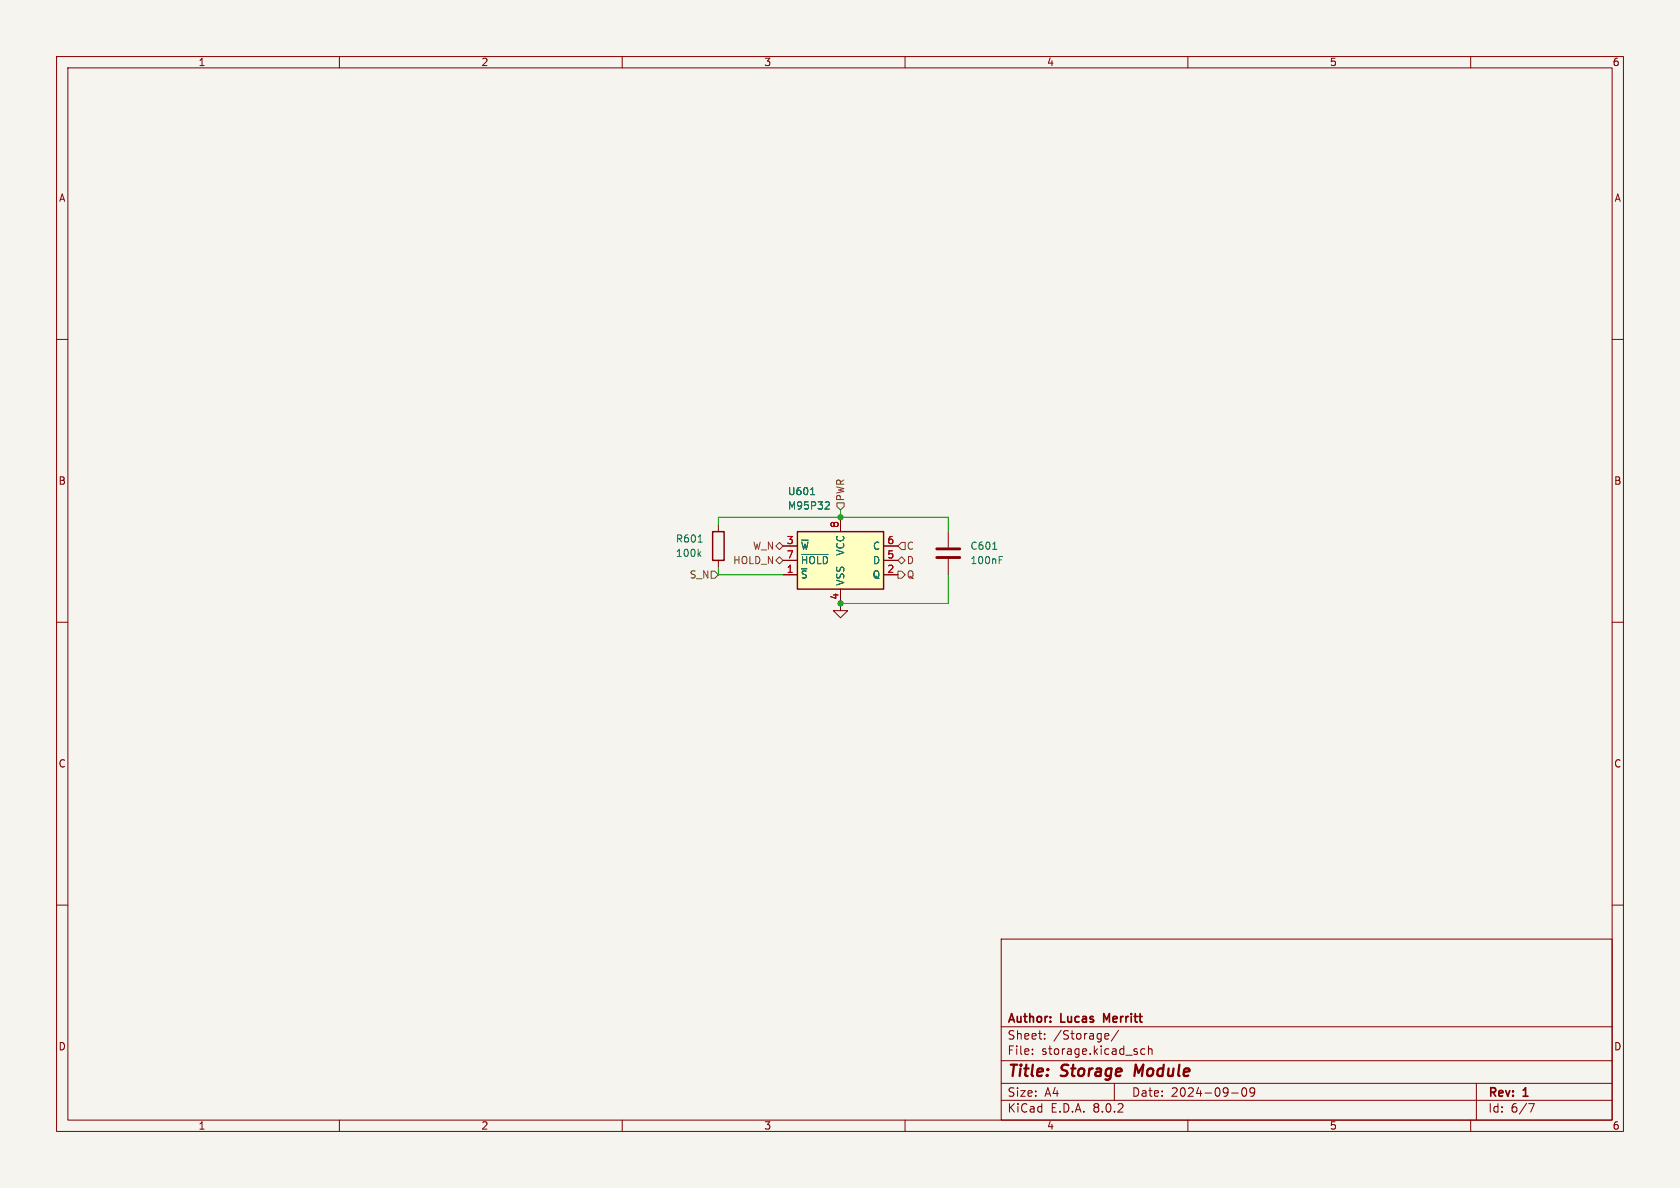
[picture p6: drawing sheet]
<svg xmlns="http://www.w3.org/2000/svg" width="297mm" height="210mm" viewBox="0 0 297 210" stroke-linecap="round" stroke-linejoin="round" font-family="sans-serif">
<path d="M0 0h297v210h-297z" fill="#f5f4ef" stroke="#f5f4ef" stroke-width=".18"/>
<g fill="none" stroke="#840000" stroke-width=".18">
<path d="M10 10h277v190h-277zM12 12h273v186h-273zM60 10v2M110 10v2M160 10v2M210 10v2M260 10v2M10 60h2M285 60h2M10 110h2M285 110h2M10 160h2"/>
<path d="M285 160h2M177 166h108v32h-108zM60 198v2M110 198v2M160 198v2M177 194.5h108M177 191.5h108M177 187.5h108M177 181.5h108M182.5 186.3v.1M182.5 185.5v.1M184.7 183.6v.1"/>
<path d="M184.7 182.8v.1M195.4 183.6h.6M195.4 182.8l.4-.1 .2 .4-.7 .1M197 191.5v3M197.7 182.1l-1.2 2M202.4 185.5l-.4-.1-.3 .3v.4l.1 .2h.6M203 185.5l.2-.1 .4 .1 .1 .9M203 184.9v1.5M210 198v2M217.7 193.2h1.2M219.7 192.4l.2-.1a.81 .81 0 0 1 .6 .6 .81 .81 0 0 1-.3 .8l-.2 .1a.81 .81 0 0 1-.3-1.4zM221.8 192.9l-.3 .3h-.3l-.2-.3 .1-.5 .4-.1 .2 .1a.99 .99 0 0 1-.3 1.4h-.3"/>
<path d="M260 198v2M261 191.5v6.5M270.2 195.1h1l-.6 1.5"/>
</g>
<path d="M200.8 188.2l-.3 2" fill="none" stroke="#840000" stroke-width=".4"/>
<path d="M195.6 180.3l-.5-1.1v1.5" fill="none" stroke="#840000" stroke-width=".3"/>
<path d="M141 94h15.2v10.1h-15.2z" fill="#ffffc2"/>
<path d="M126 94h2v5.1h-2zM141 94h15.2v10.1h-15.2z" fill="none" stroke="#840000" stroke-width=".25"/>
<path d="M127 92.7v1.3M127 99.1v1.2M138.4 96.5h2.6M138.4 99.1h2.6M148.6 91.4v2.6M156.2 96.5h2.5M156.2 99.1h2.5M167.6 94v2.8M167.6 98.8v2.8M138.4 101.6h2.6M148.6 104.1v3.9h1.3l-1.3 1.2-1.3-1.2h1.3M156.2 101.6h2.5" fill="none" stroke="#840000" stroke-width=".18"/>
<path d="M123.4 95.8h.7M123.5 97.9l.4 .5M123.9 97.5l-.5 .5M141.7 95.5h1.2M141.7 98h4.7M143.3 87.4h.7M146.1 88.7l.4 .1 .1 .3-.8 .9h.8M175.5 97.1h.7M176.6 99h.5M176.6 98.4h.6" fill="none" stroke="#006464" stroke-width=".18"/>
<path d="M165.6 98.6h4.1M165.6 97h4.1" fill="none" stroke="#840000" stroke-width=".51"/>
<path d="M137.2 96.5l.6-.6 .6 .6-.6 .7zM137.2 99.1l.6-.7 .6 .7-.6 .6zM148 88.9h1.2v.6l-.6 .7-.6-.7zM159.4 98.4l.6 .7-.6 .6-.7-.6zM159.4 95.9h.6v1.3h-.6l-.7-.7zM125.7 101h.7l.6 .6-.6 .6h-.7zM158.7 101h.7l.6 .6-.6 .6h-.7z" fill="none" stroke="#725600" stroke-width=".18"/>
<path d="M127 92.7v-1.3h40.6v2.6M148.6 90.2v1.2M127 100.3v1.3h11.4M167.6 101.6v5.1h-19" fill="none" stroke="#009600" stroke-width=".18"/>
<g fill="#009600" stroke="#009600" stroke-width=".18">
<circle cx="148.6" cy="106.7" r=".46"/>
<circle cx="148.6" cy="91.4" r=".46"/>
</g>
<g font-size="2.8" fill="#840000">
<text x="178" y="190.9">Title:</text>
<text x="187.7" y="190.9">Storage</text>
<text x="201.4" y="190.9">Module</text>
</g>
<g font-size="2.1" fill="#840000">
<text x="178" y="184">Sheet:</text>
<text x="178" y="181.2">Author:</text>
<text x="186.2" y="184">/Storage/</text>
<text x="187.6" y="181.2">Lucas</text>
<text x="195.8" y="181.2">Merritt</text>
<text x="178" y="186.7">File:</text>
<text x="184.1" y="186.7">storage.kicad_sch</text>
<text x="178" y="196.9">KiCad</text>
<text x="178" y="194.1">Size:</text>
<text x="184.7" y="194.1">A4</text>
<text x="185.7" y="196.9">E.D.A.</text>
<text x="193.3" y="196.9">8.0.2</text>
<text x="200" y="194.1">Date:</text>
<text x="207" y="194.1">2024-09-09</text>
<text x="263" y="194.3">Rev:</text>
<text x="263" y="196.9">Id:</text>
<text x="267.1" y="196.9">6/7</text>
<text x="269.4" y="194.3">1</text>
</g>
<g font-size="1.8" fill="#840000">
<text x="35" y="11.9">1</text>
<text x="85" y="11.9">2</text>
<text x="135" y="11.9">3</text>
<text x="185" y="11.9">4</text>
<text x="235" y="11.9">5</text>
<text x="285" y="11.9">6</text>
<text x="10.3" y="35.9">A</text>
<text x="285.3" y="35.9">A</text>
<text x="10.3" y="85.9">B</text>
<text x="285.3" y="85.9">B</text>
<text x="10.3" y="135.9">C</text>
<text x="285.3" y="135.9">C</text>
<text x="10.3" y="185.9">D</text>
<text x="285.3" y="185.9">D</text>
<text x="35" y="199.9">1</text>
<text x="85" y="199.9">2</text>
<text x="135" y="199.9">3</text>
<text x="185" y="199.9">4</text>
<text x="235" y="199.9">5</text>
<text x="285" y="199.9">6</text>
</g>
<g font-size="1.8" fill="#006464">
<text x="139.2" y="87.7">U601</text>
<text x="139.2" y="90.3">M95P32</text>
<text x="119.4" y="96.1">R601</text>
<text x="119.4" y="98.7">100k</text>
<text x="141.5" y="97.4">~{W}</text>
<text x="141.5" y="99.9">~{HOLD}</text>
<text x="149.5" y="98.3" transform="rotate(-90 149.5 98.3)">VCC</text>
<text x="154.2" y="99.9">D</text>
<text x="154.2" y="97.4">C</text>
<text x="171.5" y="97.4">C601</text>
<text x="171.5" y="99.9">100nF</text>
<text x="141.5" y="102.5">~{S}</text>
<text x="149.5" y="103.6" transform="rotate(-90 149.5 103.6)">VSS</text>
<text x="154.2" y="102.5">Q</text>
</g>
<g font-size="1.8" fill="#725600">
<text x="149.5" y="88.7" transform="rotate(-90 149.5 88.7)">PWR</text>
<text x="129.5" y="99.9">HOLD_N</text>
<text x="133" y="97.4">W_N</text>
<text x="160.2" y="99.9">D</text>
<text x="160.2" y="97.4">C</text>
<text x="121.8" y="102.5">S_N</text>
<text x="160.2" y="102.5">Q</text>
</g>
<g font-size="1.8" fill="#a90000">
<text x="148.3" y="93.4" transform="rotate(-90 148.3 93.4)">8</text>
<text x="139" y="101.3">1</text>
<text x="139" y="96.3">3</text>
<text x="139" y="98.8">7</text>
<text x="156.8" y="101.3">2</text>
<text x="156.8" y="98.8">5</text>
<text x="156.8" y="96.3">6</text>
<text x="148.3" y="106.1" transform="rotate(-90 148.3 106.1)">4</text>
</g>
</svg>
